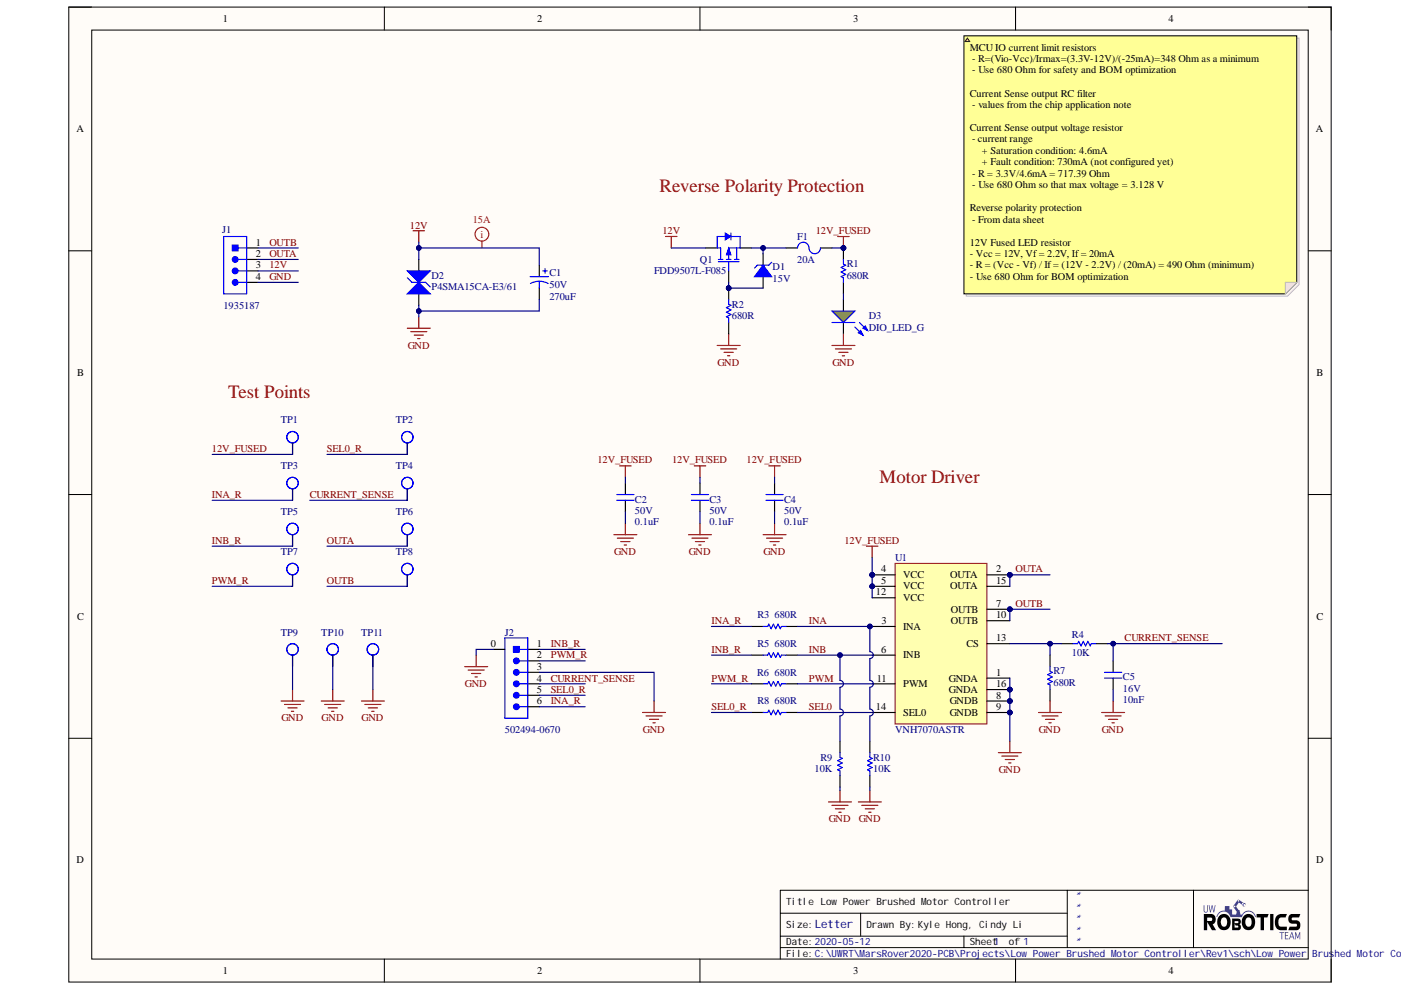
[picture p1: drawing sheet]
# Altium project Low Power Brushed Motor Controller.PrjPcb
1 sheet, 34 parts. Net scope: global (net labels, ports and power ports of the same name join across sheets).
Board file: Low Power Brushed Motor Controller.PcbDoc

## Sheet Low Power Brushed Motor Controller.SchDoc: Low Power Brushed Motor Controller
size Letter; Date: April 2020; DrawnBy: Kyle Hong, Cindy Li; DocumentNumber: 1; Revision: 1; SheetNumber: 1; SheetTotal: 1

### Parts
C1  Voltage Rating: 50V  Capacitance: 270uF  [RADIAL_PANASONIC_G]  (hidden comment: CAP_270uF_50V_ALUM)
C2  value 0.1uF  Voltage Rating: 50V  [CAPC0603(1608)55_N]  (hidden comment: CAP_0.1uF_50V_0603)
C3  value 0.1uF  Voltage Rating: 50V  [CAPC0603(1608)55_N]  (hidden comment: CAP_0.1uF_50V_0603)
C4  value 0.1uF  Voltage Rating: 50V  [CAPC0603(1608)55_N]  (hidden comment: CAP_0.1uF_50V_0603)
C5  value 10nF  Voltage Rating: 16V  [CAPC0603(1608)55_N]  (hidden comment: CAP_10nF_0603)
D1  Working Voltage: 15V  [SOD-323_UNIDIR]  (hidden comment: DIO_ZENER_15V)
D2  Manufacturer Part Number 1: P4SMA15CA-E3/61  [TVS_DIODE_BIDIR_DO-214AC_SMA]  (hidden comment: TVS_DIODE_BIDIR_12.8V)
D3  DIO_LED_G  [LED_0805_LINE]
F1  Current Rating: 20A  [FUSE_1206]  (hidden comment: FUSE_20A_1206)
J1  CON_4M_TERM  [1935187]  (value not drawn)
J2  Manufacturer Part Number 1: 502494-0670  [MOLEX-5024940670]  (hidden comment: CON_6M_SM_RA)
Q1  Manufacturer Part Number 1: FDD9507L-F085  [D-PAK]  (hidden comment: PMOS_40V_100A)
R1  Resistance: 680R  [RESC0603(1608)_N]  (hidden comment: RES_680R_0603)
R2  Resistance: 680R  [RESC0603(1608)_N]  (hidden comment: RES_680R_0603)
R3  Resistance: 680R  [RESC0603(1608)_N]  (hidden comment: RES_680R_0603)
R4  value 10K  [RESC0603(1608)_N]  (hidden comment: RES_10K_0603)
R5  Resistance: 680R  [RESC0603(1608)_N]  (hidden comment: RES_680R_0603)
R6  Resistance: 680R  [RESC0603(1608)_N]  (hidden comment: RES_680R_0603)
R7  Resistance: 680R  [RESC0603(1608)_N]  (hidden comment: RES_680R_0603)
R8  Resistance: 680R  [RESC0603(1608)_N]  (hidden comment: RES_680R_0603)
R9  value 10K  [RESC0603(1608)_N]  (hidden comment: RES_10K_0603)
R10  value 10K  [RESC0603(1608)_N]  (hidden comment: RES_10K_0603)
TP1  TESTPOINT_LOOP  [TESTPOINT_LOOP]  (value not drawn)
TP2  TESTPOINT_LOOP  [TESTPOINT_LOOP]  (value not drawn)
TP3  TESTPOINT_LOOP  [TESTPOINT_LOOP]  (value not drawn)
TP4  TESTPOINT_LOOP  [TESTPOINT_LOOP]  (value not drawn)
TP5  TESTPOINT_LOOP  [TESTPOINT_LOOP]  (value not drawn)
TP6  TESTPOINT_LOOP  [TESTPOINT_LOOP]  (value not drawn)
TP7  TESTPOINT_LOOP  [TESTPOINT_LOOP]  (value not drawn)
TP8  TESTPOINT_LOOP  [TESTPOINT_LOOP]  (value not drawn)
TP9  TESTPOINT_LOOP  [TESTPOINT_LOOP]  (value not drawn)
TP10  TESTPOINT_LOOP  [TESTPOINT_LOOP]  (value not drawn)
TP11  TESTPOINT_LOOP  [TESTPOINT_LOOP]  (value not drawn)
U1  Manufacturer Part Number 1: VNH7070ASTR  [SO-16N]  (hidden comment: IC_MOTOR_DRIVER_ST)

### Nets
12V: C1.1 D2.1 J1.3 Q1.2(Drain)
12V_FUSED: C2.2 C3.2 C4.1 F1.2 R1.2 TP1.1 U1.4(VCC) U1.5(VCC) U1.12(VCC)
GND: C1.2 C2.1 C3.1 C4.2 C5.1 D2.2 D3.2(K) J1.4 J2.0 J2.3 R2.1 R7.1 R9.1 R10.1 TP9.1 TP10.1 TP11.1 U1.1(GNDA) U1.8(GNDB) U1.9(GNDB) U1.16(GNDA)
CURRENT_SENSE: C5.2 J2.4 R4.2 TP4.1
INA: R3.2 R10.2 U1.3(INA)
INA_R: J2.6 R3.1 TP3.1
INB: R5.2 R9.2 U1.6(INB)
INB_R: J2.1 R5.1 TP5.1
OUTA: J1.2 TP6.1 U1.2(OUTA) U1.15(OUTA)
OUTB: J1.1 TP8.1 U1.7(OUTB) U1.10(OUTB)
PWM: R6.2 U1.11(PWM)
PWM_R: J2.2 R6.1 TP7.1
SEL0: R8.2 U1.14(SEL0)
SEL0_R: J2.5 R8.1 TP2.1
NetD1_1: D1.1(Anode) Q1.1(Gate) R2.2
NetD1_2: D1.2(Cathode) F1.1 Q1.3(Source)
NetD3_1: D3.1(A) R1.1
NetR4_1: R4.1 R7.2 U1.13(CS)

### Layout directives
mark named 15A: 12V

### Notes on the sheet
- Reverse Polarity Protection
- MCU IO current limit resistors
  - R=(Vio-Vcc)/Irmax=(3.3V-12V)/(-25mA)=348 Ohm as a minimum
  - Use 680 Ohm for safety and BOM optimization
  Current Sense output RC filter
  - values from the chip application note
  Current Sense output voltage resistor
  - current range
  + Saturation condition: 4.6mA
  + Fault condition: 730mA (not configured yet)
  - R = 3.3V/4.6mA = 717.39 Ohm
  - Use 680 Ohm so that max voltage = 3.128 V
  Reverse polarity protection
  - From data sheet
  12V Fused LED resistor
  - Vcc = 12V, Vf = 2.2V, If = 20mA
  - R = (Vcc - Vf) / If = (12V - 2.2V) / (20mA) = 490 Ohm (minimum)
  - Use 680 Ohm for BOM optimization
- Test Points
- Motor Driver
